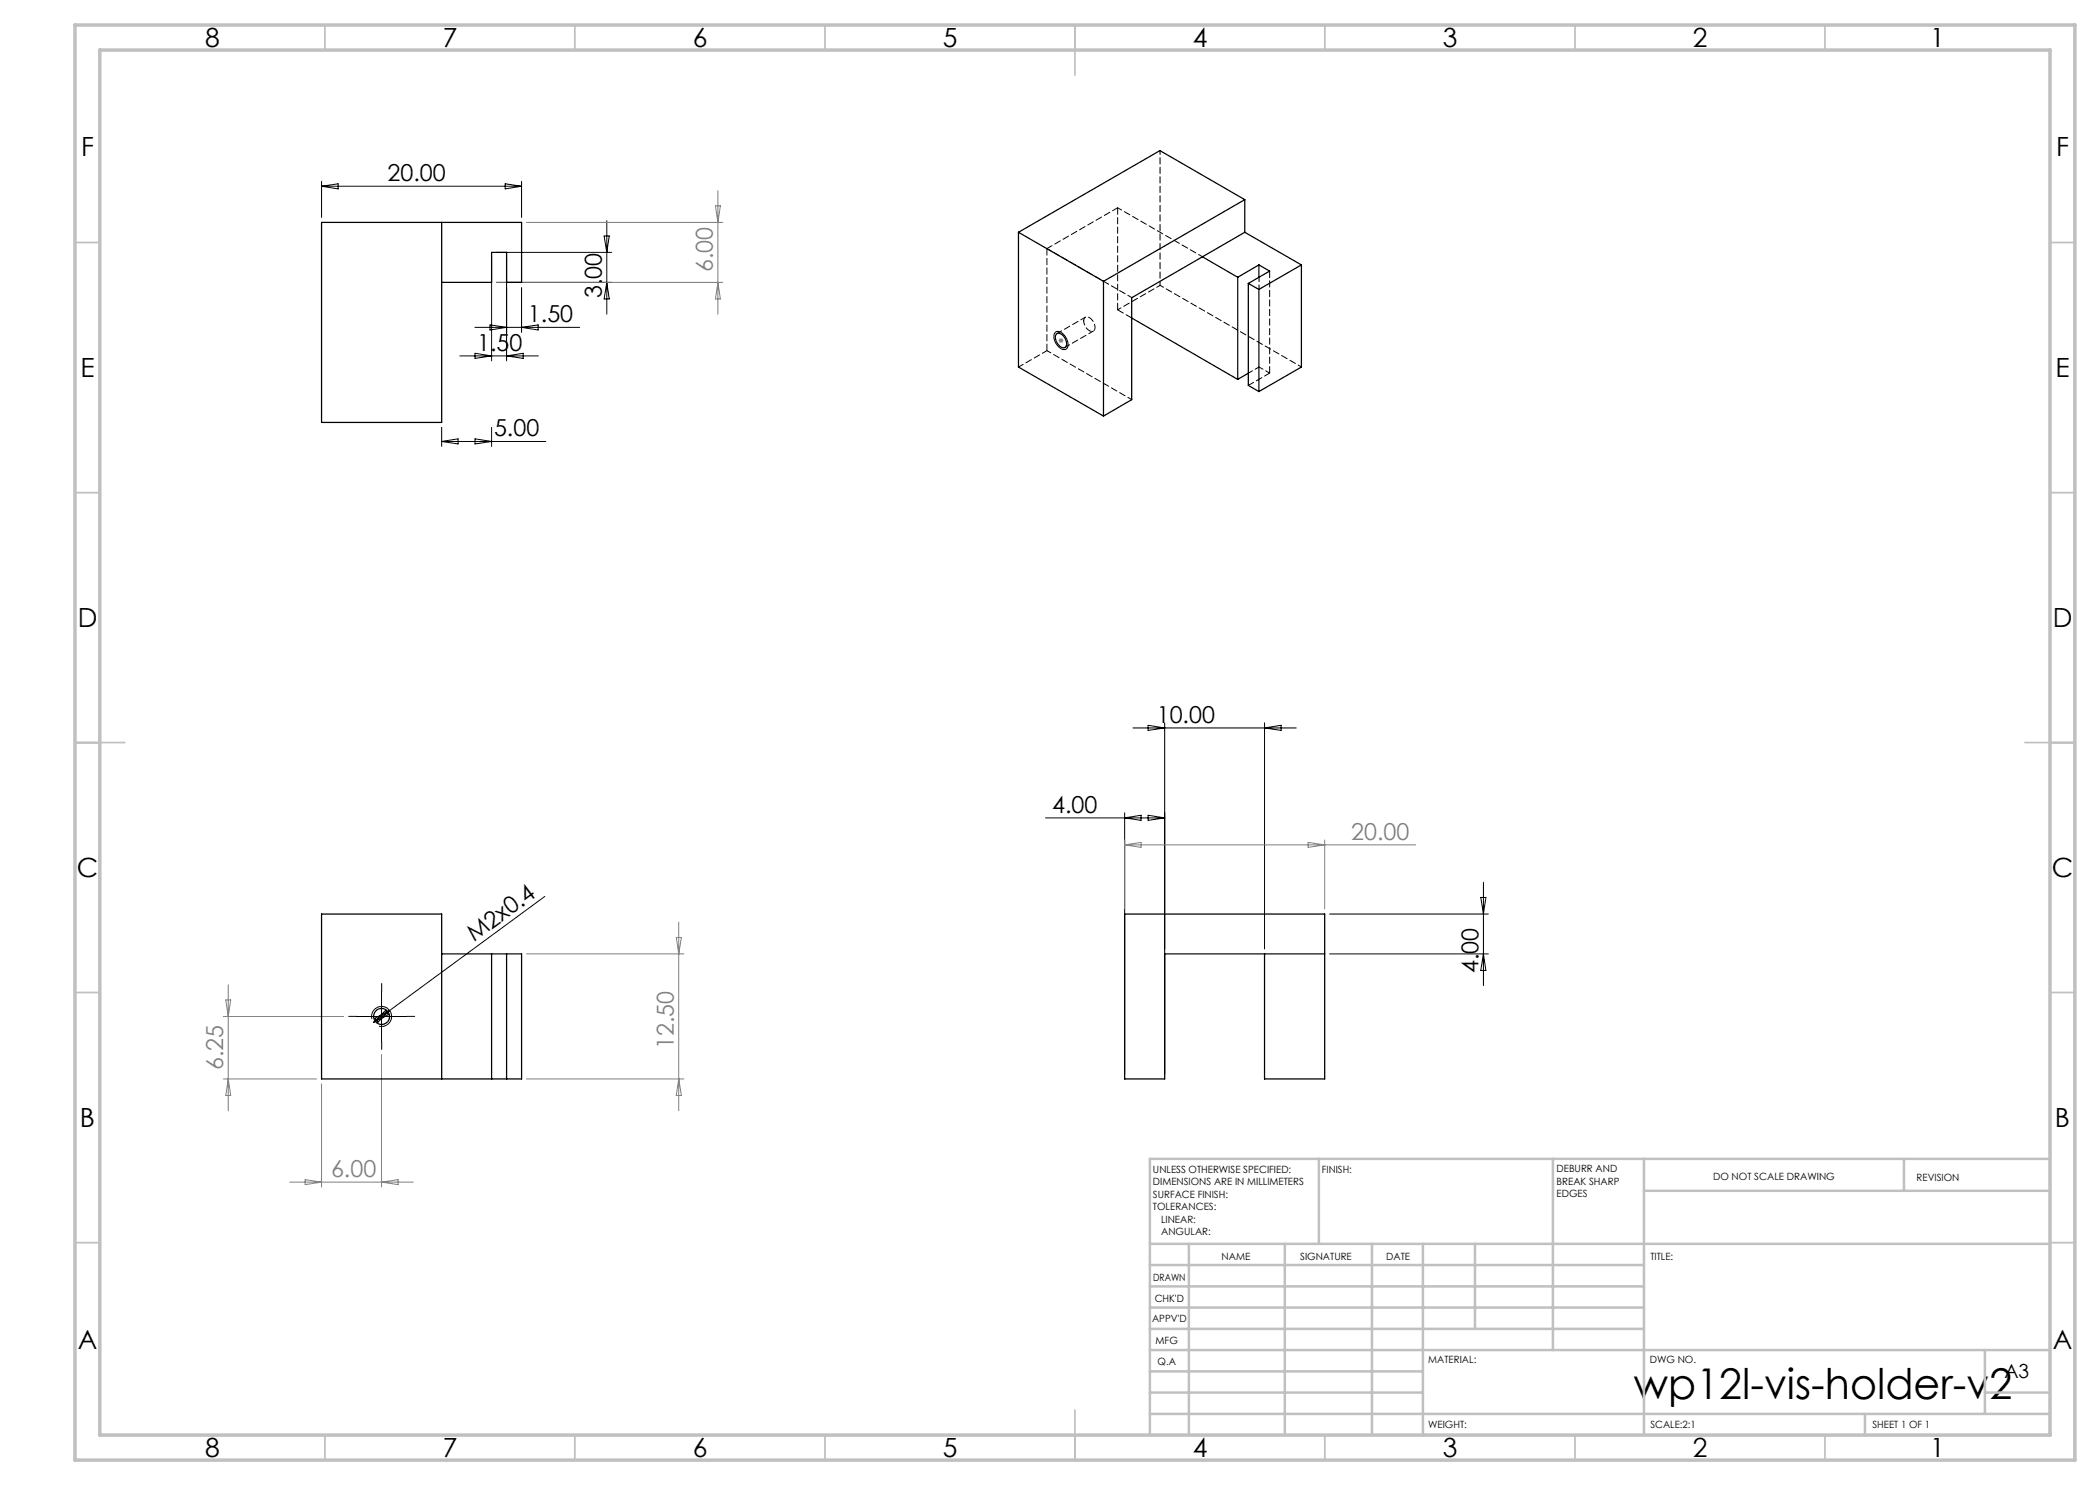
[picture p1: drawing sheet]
<svg xmlns="http://www.w3.org/2000/svg" width="420mm" height="297mm" viewBox="0 0 420 297" stroke-linecap="round" stroke-linejoin="round" font-family="sans-serif">
<g fill="none" stroke="#808080" stroke-width=".2">
<path d="M143.6 38.1v24.7M99.3 56.5h45.3M105.3 44.5h39.3M143.1 41.2h1l-.5 3.3zM143.6 56.5l.5 3.3h-1zM211.7 68.1h1M211.8 67.8l.7 .7M212.2 67.6v1M212.5 67.8l-.7 .7M224.9 168v13.8M224.9 169h58.2M224.9 169l3.3-.5v1z"/>
<path d="M261.6 168.5l3.3 .5-3.3 .5zM264.9 168v13.8M45.2 200h.9l-.5 3.3zM45.6 197v25.1M105.3 190.8h31.5M135.3 187.5h1l-.6 3.3zM135.7 184.4v37.7M44.7 203.3h24M44.7 215.8h18.6M45.6 215.8l.5 3.3h-.9zM64.3 216.8v20.6M75.8 203.3h1"/>
<path d="M76 202.9l.7 .8M76.3 202.8v1M76.3 210.9v26.5M76.7 202.9l-.7 .8M105.3 215.8h31.5M135.7 215.8l.6 3.3h-1zM58 236.4h24.7M61 235.9l3.3 .5-3.3 .5zM76.3 236.4l3.3-.5v1z"/>
</g>
<g fill="none" stroke="#000" stroke-width=".2">
<path d="M64.3 36.3v7.2M64.3 37.2h40M64.3 37.2l3.3-.4v1zM101 36.8l3.3 .4-3.3 .6zM104.3 36.3v7.2M98.3 51.5v20.7M99.3 56.5h23M99.3 50.5h23M101.3 51.5v20.7M104.3 57.5v9M120.8 47.2h1l-.4 3.3zM121.4 44.1v18.7"/>
<path d="M121.4 56.5l.4 3.3h-1zM92 71.2h15.7M95 65.5h20.9M95 70.7l3.3 .5-3.3 .5zM98 65l3.3 .5-3.3 .5zM101.3 71.2l3.3-.5v1zM104.3 65.5l3.3-.5v1zM211.1 66.5a1.52 1.52 0 0 1 2 .9 1.77 1.77 0 0 1 0 2.5 2.36 2.36 0 0 1-2.3-2.2v-.6zM88.3 85.5v3.8M88.3 88.3h20.8M88.3 88.3l3.3-.5v1zM95 87.8l3.3 .5-3.3 .5z"/>
<path d="M98.3 85.5v3.8M226.6 145.6h32.7M229.6 145.1l3.3 .5-3.3 .5zM232.9 144.6v70.2M252.9 144.6v45.2M252.9 145.6l3.3-.5v1zM109 179.3l-34.3 25.2M209.1 163.6h23.8M224.9 162.6v52.2M224.9 163.6l3.3-.5v1zM229.6 163.1l3.3 .5-3.3 .5zM296.2 179.5h1l-.5 3.3z"/>
<path d="M296.7 176.5v20.6M76.3 198.3v10M265.9 190.8h31.8M265.9 182.8h31.8M296.7 190.8l.5 3.3h-1zM71.3 203.3h10M74.4 203.8a1.99 1.99 0 0 1 1.8-2.5 1.99 1.99 0 0 1 2.1 2.2 1.99 1.99 0 0 1-2.5 1.7M74.7 204.5l2.4-2.4 .6 .8zM75 203.7l2.9-1.6-2.3 2.4z"/>
</g>
<g fill="none" stroke="#c0c0c0" stroke-width=".35">
<path d="M65 5v5M115 5v5M165 5v5M215 5v10M265 5v5M315 5v5M365 5v5M15 48.5h5M410 48.5h5M15 98.5h5M410 98.5h5M15 148.5h10"/>
<path d="M405 148.5h10M15 198.5h5M410 198.5h5M15 248.5h5M410 248.5h5M65 287v5M115 287v5M165 287v5M215 282v10M265 287v5M315 287v5M365 287v5"/>
</g>
<g fill="none" stroke="#c0c0c0" stroke-width=".5">
<path d="M263.8 231.8v17M310.6 231.8v38.2M328.8 231.8v55.2M328.8 238.2h81.2M380.8 231.8v6.4M410 231.8h-180v55.2M230 248.8h180M230 257.3h98.8M230 253h98.8M237.8 248.8v38.2M257 248.8v38.2M274.4 248.8v38.2"/>
<path d="M284.6 248.8v38.2M295 248.8v17M230 265.8h98.8M230 261.5h98.8M230 278.5h54.6M230 274.3h54.6M230 270h180M397 278.5h13M397 270v12.8M230 282.8h180M373 282.8v4.2"/>
</g>
<path d="M15 5h400v287h-400zM20 10h390v277h-390z" fill="none" stroke="#c0c0c0" stroke-width=".7"/>
<path d="M76.3 198.3v-1.6M71.3 203.3h-1.6M76.3 208.3v1.6M81.3 203.3h1.6" fill="none" stroke="#000" stroke-width=".2" stroke-dasharray="15.2 1.3 1.3 1.3"/>
<g fill="none" stroke="#000" stroke-width=".25">
<path d="M249 39.9l-17-9.8-28.3 16.4M249 39.9l-28.3 16.4M249 39.9v6.6M88.3 44.5v40h-24v-40h40v12h-3v-6h-3v6h-10M203.7 46.5v26.9l17 9.8M203.7 46.5l17 9.8M220.7 56.3v26.9M240.5 51.4l7 4.1M247.5 55.5v20.4M249 46.5l-22.7 13v20.4l-5.6 3.3M249 46.5l11.3 6.5M249.7 56.7l2.1 1.2"/>
<path d="M249.7 56.7v20.4l2.1 1.2M251.8 53v2.5M251.8 57.9v20.4M251.8 53l2.1 1.2-4.2 2.5M251.8 53l-4.3 2.5M260.3 53l-8.5 4.9M260.3 53v20.4l-8.5 4.9M211.2 66.8a1.29 1.29 0 0 1 1.9 1 1.11 1.11 0 0 1-.3 1.8 2.06 2.06 0 0 1-1.6-2.8zM226.3 63.6l21.2 12.3M249.7 74.6l-2.2 1.3M88.3 190.8h16v25h-40v-33h24v33M98.3 190.8v25"/>
<path d="M101.3 190.8v25M252.9 190.8v25h12v-33h-40v33h8v-25h32"/>
<circle cx="76.3" cy="203.3" r="1.61"/>
</g>
<path d="M223.5 41.6l17 9.8M226.4 59.5l-17-9.8M251.8 55.4v2.5M216.7 64.2a.77 .77 0 0 1 .6-.9 .77 .77 0 0 1 .9 .5 1.79 1.79 0 0 1 .5 2.4 1.77 1.77 0 0 1-1.9-1.8l-.1-.2M226.4 79.9l-17-9.8M249.7 74.6l2.1-1.2M251.8 73.4l2.1 1.2" fill="none" stroke="#000" stroke-width=".2" stroke-dasharray="1.3 .6" stroke-dashoffset=".4"/>
<path d="M223.5 41.6l-14.1 8.1M253.9 74.6l-4.2 2.5" fill="none" stroke="#000" stroke-width=".2" stroke-dasharray="1.3 .6" stroke-dashoffset=".1"/>
<path d="M209.4 49.7v20.4M223.5 41.6v20.4M253.9 54.2v20.4M223.5 62l2.9 1.6" fill="none" stroke="#000" stroke-width=".2" stroke-dasharray="1.3 .6"/>
<path d="M232 30.1v27M232 57.1l-8.5 4.9M260.3 73.4l-28.3-16.3" fill="none" stroke="#000" stroke-width=".2" stroke-dasharray="1.3 .6" stroke-dashoffset=".5"/>
<path d="M209.4 70.1l-5.7 3.3M213 69.5l5.7-3.3M217.1 63.4l-5.7 3.3" fill="none" stroke="#000" stroke-width=".2" stroke-dasharray="1.3 .6" stroke-dashoffset=".2"/>
<text font-size="8.5" x="326.8" y="279.7">wp12l-vis-holder-v2</text>
<g font-size="5.3">
<text x="41" y="9.5">8</text>
<text x="88.5" y="9.5">7</text>
<text x="138.5" y="9.5">6</text>
<text x="188.5" y="9.5">5</text>
<text x="238.5" y="9.5">4</text>
<text x="288.5" y="9.5">3</text>
<text x="338.5" y="9.5">2</text>
<text x="386" y="9.5">1</text>
<text x="16.2" y="31.3">F</text>
<text x="411.2" y="31.3">F</text>
<text x="16.1" y="75.5">E</text>
<text x="411.1" y="75.5">E</text>
<text x="15.5" y="125.5">D</text>
<text x="410.5" y="125.5">D</text>
<text x="15.4" y="175.5">C</text>
<text x="410.4" y="175.5">C</text>
<text x="16" y="225.5">B</text>
<text x="411" y="225.5">B</text>
<text x="15.5" y="269.8">A</text>
<text x="410.5" y="269.8">A</text>
<text x="41" y="291.5">8</text>
<text x="88.5" y="291.5">7</text>
<text x="138.5" y="291.5">6</text>
<text x="188.5" y="291.5">5</text>
<text x="238.5" y="291.5">4</text>
<text x="288.5" y="291.5">3</text>
<text x="338.5" y="291.5">2</text>
<text x="386" y="291.5">1</text>
</g>
<g font-size="4.7">
<text x="77.5" y="36.2">20.00</text>
<text x="120.4" y="59.7" transform="rotate(-90 120.4 59.7)">3.00</text>
<text x="105.6" y="64.5">1.50</text>
<text x="95.5" y="70.1">1.50</text>
<text x="98.8" y="87.3">5.00</text>
<text x="231.4" y="144.5">10.00</text>
<text x="210.4" y="162.5">4.00</text>
<text x="94.8" y="188.4" transform="rotate(-36 94.8 188.4)">M2x0.4</text>
<text x="295.7" y="194.6" transform="rotate(-90 295.7 194.6)">4.00</text>
</g>
<g font-size="4.7" fill="#808080">
<text x="142.6" y="54.4" transform="rotate(-90 142.6 54.4)">6.00</text>
<text x="270.2" y="168">20.00</text>
<text x="134.8" y="209.8" transform="rotate(-90 134.8 209.8)">12.50</text>
<text x="44.7" y="214.1" transform="rotate(-90 44.7 214.1)">6.25</text>
<text x="66.2" y="235.4">6.00</text>
</g>
<text font-size="3.9" x="400.9" y="275.5">A3</text>
<g font-size="2">
<text x="230.6" y="234.6">UNLESS OTHERWISE SPECIFIED:</text>
<text x="230.6" y="237.1">DIMENSIONS ARE IN MILLIMETERS</text>
<text x="230.6" y="239.6">SURFACE FINISH:</text>
<text x="264.4" y="234.6">FINISH:</text>
<text x="311.3" y="234.5">DEBURR AND</text>
<text x="311.3" y="237">BREAK SHARP</text>
<text x="311.3" y="239.5">EDGES</text>
<text x="342.6" y="236">DO NOT SCALE DRAWING</text>
<text x="383.3" y="236.2">REVISION</text>
<text x="230.6" y="242.1">TOLERANCES:</text>
<text x="232.2" y="244.6">LINEAR:</text>
<text x="232.2" y="247.1">ANGULAR:</text>
<text x="244.3" y="252">NAME</text>
<text x="260" y="251.9">SIGNATURE</text>
<text x="277.2" y="251.9">DATE</text>
<text x="330.1" y="251.9">TITLE:</text>
<text x="230.6" y="256.1">DRAWN</text>
<text x="230.9" y="260.3">CHK'D</text>
<text x="230.4" y="264.4">APPV'D</text>
<text x="231.1" y="268.8">MFG</text>
<text x="231.5" y="273">Q.A</text>
<text x="285.6" y="272.5">MATERIAL:</text>
<text x="330" y="272.5">DWG NO.</text>
<text x="285.6" y="285.5">WEIGHT:</text>
<text x="330.1" y="285.6">SCALE:2:1</text>
<text x="374.5" y="285.6">SHEET 1 OF 1</text>
</g>
</svg>
